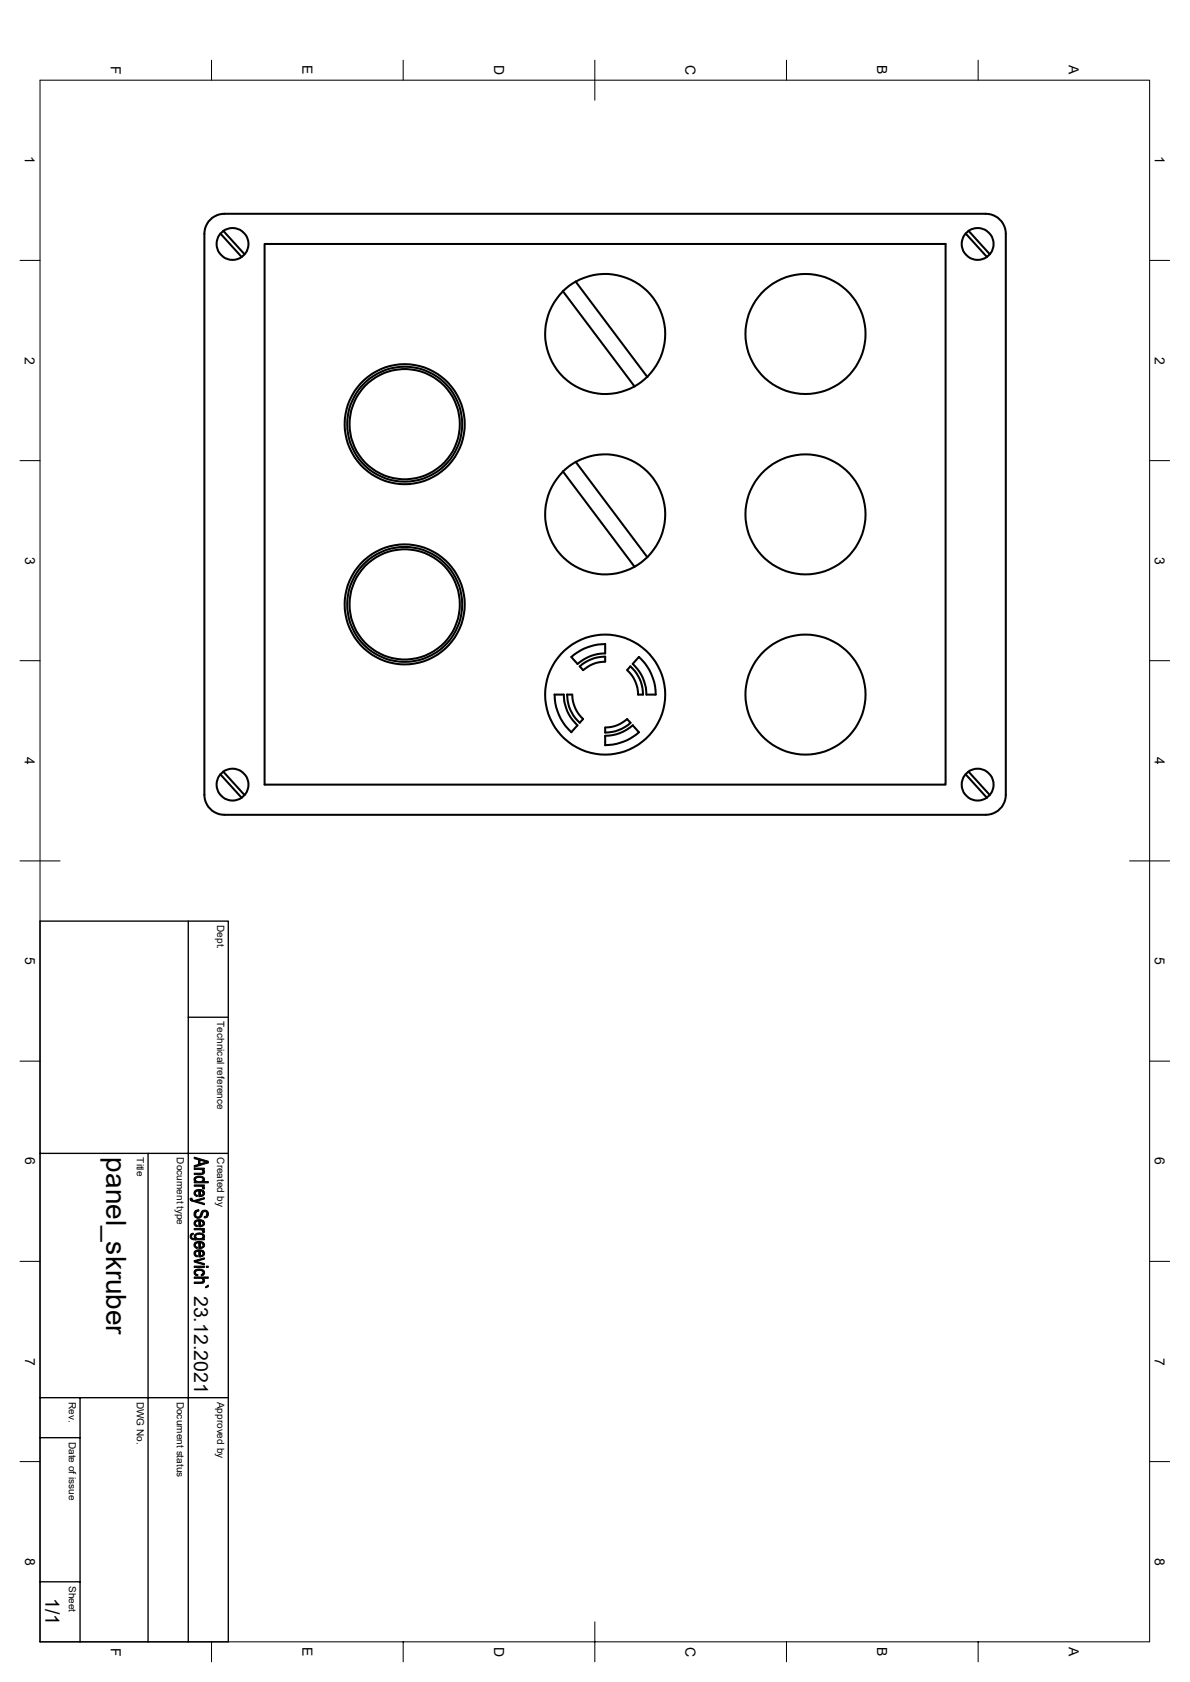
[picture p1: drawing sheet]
<svg xmlns="http://www.w3.org/2000/svg" width="297mm" height="420mm" viewBox="0 0 297 420" stroke-linecap="round" stroke-linejoin="round" font-family="sans-serif">
<g fill="none" stroke="#000" stroke-width=".51">
<path d="M53 54.4l1.7-.8 1.3-.2h190a5.1 5.1 0 0 1 5 5v140.1a5.1 5.1 0 0 1-5 5h-190a5.1 5.1 0 0 1-5-5v-140.1l.4-1.9 .6-1.2zM55 58.3l5.3 5.9M55.7 57.6l5.3 5.9M241 58.3l5.3 5.9M241.7 57.6l5.4 5.9M66 60.9h170v135h-170zM140.5 72.7l17.9 23.8a15 15 0 0 1-19.3-4.1 15 15 0 0 1 1.4-19.7zM143.7 70.3l-1.7 1.1-1.5 1.3M143.7 70.3l17.8 23.8M143.7 70.3a15 15 0 0 1 20.4 5.8 15 15 0 0 1-5.7 20.4M140.5 117.8a15 15 0 0 1 22.5 1.6 15 15 0 0 1-4.6 22.1M140.5 117.8l17.9 23.7a15 15 0 0 1-19.3-4 15 15 0 0 1 1.4-19.7z"/>
<path d="M143.7 115.3l17.8 23.8M138.4 173.4h2.3a10.4 10.4 0 0 0 3.4 7.7M138.4 173.4a12.8 12.8 0 0 0 4.2 9.4M141.5 173.4h1.3M141.6 173.4a9.3 9.3 0 0 0 3.1 7.1l.8-.9M142.6 164l1.5 1.8a10.4 10.4 0 0 1 6.9-2.6v-2.4a12.7 12.7 0 0 0-8.4 3.2M142.8 173.4a8.3 8.3 0 0 0 2.7 6.1M144.7 166.4l.8 .9M151 165.2v-1.2a9.5 9.5 0 0 0-6.3 2.4M151 165.2a8.2 8.2 0 0 0-5.5 2.1M156.5 179.6l.9 .9a9.5 9.5 0 0 1-6.4 2.4v-1.2M156.5 167.3a8.3 8.3 0 0 1 2.8 6.1h1.2"/>
<path d="M156.5 179.5a8.2 8.2 0 0 1-5.5 2.2M157.4 166.4l-.9 .9M157.4 166.4a9.3 9.3 0 0 1 3.1 7M159.5 164a12.8 12.8 0 0 1 4.2 9.4h-2.4a10.2 10.2 0 0 0-3.4-7.6zM55 193.3l5.3 5.9M55.7 192.7l5.3 5.8M144.1 181.1l-1.5 1.7M151 183.7a10.2 10.2 0 0 0 6.9-2.6l1.6 1.7a12.7 12.7 0 0 1-8.5 3.3zM241 193.3l5.3 5.9M241.7 192.7l5.4 5.8"/>
<circle cx="58" cy="60.9" r="4"/>
<circle cx="244" cy="60.9" r="4"/>
<circle cx="201" cy="83.4" r="15"/>
<circle cx="101" cy="105.9" r="14.3"/>
<circle cx="101" cy="105.9" r="13.8"/>
<circle cx="101" cy="105.9" r="15"/>
<circle cx="201" cy="128.5" r="15"/>
<circle cx="101" cy="150.9" r="14.3"/>
<circle cx="101" cy="150.9" r="13.8"/>
<circle cx="101" cy="150.9" r="15"/>
<circle cx="151.1" cy="173.5" r="15"/>
<circle cx="201" cy="173.5" r="15"/>
<circle cx="58" cy="195.9" r="4"/>
<circle cx="244" cy="195.9" r="4"/>
</g>
<g fill="none" stroke="#000" stroke-width=".25">
<path d="M52.8 15v5M100.6 15v5M148.5 15v10M196.3 15v5M244.1 15v5M10 20h276.9v390h-276.9zM5 65h5M286.9 65h5M5 115h5M286.9 115h5M5 165h5M286.9 165h5"/>
<path d="M5 215h10M281.9 215h10M5 265h5M286.9 265h5M5 315h5M286.9 315h5M5 365h5M286.9 365h5M52.8 410v5M100.6 410v5M148.5 405v10M196.3 410v5"/>
<path d="M244.1 410v5"/>
</g>
<path d="M10 230h47v180h-47zM47 230v180M47 254h10M10 288h47M37 288v122M10 359h10M10 349h47M20 349v61M10 395h10" fill="none" stroke="#000" stroke-width=".34"/>
<g fill="#000" stroke="#000" stroke-width=".25">
<path d="M47.5 299.2h.4l-.1 .7-.3-.2z" fill-rule="evenodd"/>
<path d="M48.7 294l.1 1.1a.64 .64 0 0 1-.1-1.1z" fill-rule="evenodd"/>
<path d="M48.6 297.4l.2-.1v.7l.5 .4-.1 .4a.88 .88 0 0 1-.6-1.4z" fill-rule="evenodd"/>
<path d="M50.6 292l.1 .5z" fill-rule="evenodd"/>
<path d="M48.8 297.3l.7-.3 .9 .1 .3 .2v.6l-.1-.3-.6-.2v1.4h-.4v-1.5l-.6 .2-.2 .4z" fill-rule="evenodd"/>
<path d="M48.5 291.7h2.5v.3h-.4v.3l-.6-.3h-1.5z" fill-rule="evenodd"/>
<path d="M48.5 295.9h2.5v.3h-.4v.4l-.5-.4h-1.6z" fill-rule="evenodd"/>
<path d="M48.5 299.8l2.5-.8v.4l-1.5 .4-.6 .1z" fill-rule="evenodd"/>
<path d="M48.5 292.9h1.9l.3-.2v-.7a.72 .72 0 0 1 .3 1 .72 .72 0 0 1-1 .3h-1.5z" fill-rule="evenodd"/>
<path d="M48.8 293.9l1-.2a.84 .84 0 0 1 1 .2 .84 .84 0 0 1 0 1.1l-.1-.5a1.19 1.19 0 0 0-1.9 0z" fill-rule="evenodd"/>
<path d="M50.6 296.2l.5 .3-.2 .4-.4-.1z" fill-rule="evenodd"/>
<path d="M50 297.4v1h.2l.5-.4v-.7a.87 .87 0 0 1 .3 1 .87 .87 0 0 1-1 .5z" fill-rule="evenodd"/>
<path d="M48.5 288.9l3.5 1v.5l-2.1-.7-.4 1v-1.1l-1-.3z" fill-rule="evenodd"/>
<path d="M48.5 291l1-.3 .4-1v.9l1.6-.4 .5 .2-3.5 1.1z" fill-rule="evenodd"/>
<path d="M48.8 294.7a1.21 1.21 0 0 0 1.9-.2v.5h1.3v.4h-3.5v-.3h.3z" fill-rule="evenodd"/>
<path d="M47.8 308l.5-.1-.1 .4-.3 .1-.1 .3z" fill-rule="evenodd"/>
<path d="M47.6 308.2l.2-.1v.6a.7 .7 0 0 0 1 .5l-.1 .4a.94 .94 0 0 1-1.1-.3 .94 .94 0 0 1 0-1.1z" fill-rule="evenodd"/>
<path d="M48.5 305l.3-.2v.8l.5 .4-.1 .3a.89 .89 0 0 1-.7-1.3z" fill-rule="evenodd"/>
<path d="M48.6 310.4l.2-.2v.8l.5 .4-.1 .3a.88 .88 0 0 1-.6-1.3z" fill-rule="evenodd"/>
<path d="M48.5 312.5l.3-.2v.9l.5 .3-.1 .4a.89 .89 0 0 1-.7-1.4z" fill-rule="evenodd"/>
<path d="M48.6 317.2l.2-.1v.9l.6 .3v.3a.84 .84 0 0 1-.9-.4 .84 .84 0 0 1 .1-1z" fill-rule="evenodd"/>
<path d="M48.8 302.3l.8-.3 .1 .4a.8 .8 0 0 0-.9 .8z" fill-rule="evenodd"/>
<path d="M48.8 304.8l.6-.3 1 .1 .3 .2v.6l-.2-.4-.5-.1v1.4h-.4v-1.4l-.6 .2-.2 .4z" fill-rule="evenodd"/>
<path d="M48.8 310.2l.7-.2 1 .1 .2 .1v.7l-.1-.3-.6-.3v1.4l-.4 .1v-1.5l-.5 .1-.3 .5z" fill-rule="evenodd"/>
<path d="M48.8 312.3l.5-.2h1l.4 .2v.7l-.2-.5-.5-.1v1.5h-.4v-1.5l-.6 .2-.2 .4z" fill-rule="evenodd"/>
<path d="M50.2 318.2l.5-.4v.6l-.5 .2z" fill-rule="evenodd"/>
<path d="M48.6 308.3l.8-.4h.8l.6 .2-.1 .6a1.1 1.1 0 0 0-1.9 0v.9v-.4l-.3-.4z" fill-rule="evenodd"/>
<path d="M48.5 316.1h2.5v.4h-2.5z" fill-rule="evenodd"/>
<path d="M47.9 299.3l.2 .4 2.9 .8v.3l-3.1-.9z" fill-rule="evenodd"/>
<path d="M48.5 306.7h2.5v.3h-.4v.4l-.4-.3h-1.7z" fill-rule="evenodd"/>
<path d="M48.8 308.7a1.13 1.13 0 0 0 1.9 .2v.4h.3v.3h-2.2z" fill-rule="evenodd"/>
<path d="M48.5 314.8l2.5 .7v.3l-2.5-.7z" fill-rule="evenodd"/>
<path d="M48.5 314.8l2.5-.7v.3l-1.6 .5z" fill-rule="evenodd"/>
<path d="M50 304.9l.1 1.1 .6-.4v-.8a.87 .87 0 0 1 .3 1.1 .87 .87 0 0 1-1 .4z" fill-rule="evenodd"/>
<path d="M50.6 307l.5 .4-.2 .4-.4-.1z" fill-rule="evenodd"/>
<path d="M50.8 308.1a.67 .67 0 0 1-.1 1.2z" fill-rule="evenodd"/>
<path d="M50 310.3v1.1h.2l.5-.4v-.8a.87 .87 0 0 1 .3 1.1 .87 .87 0 0 1-1 .4z" fill-rule="evenodd"/>
<path d="M50 312.4l.1 1.1 .6-.4v-.8a.87 .87 0 0 1 .3 1.1 .87 .87 0 0 1-1 .5z" fill-rule="evenodd"/>
<path d="M48.8 317.1l1.2-.2a.83 .83 0 0 1 1 .5 .83 .83 0 0 1-.3 1v-.6a1.23 1.23 0 0 0-1.9-.3v.3z" fill-rule="evenodd"/>
<path d="M48.5 320.1l2-.1 .2-.8a.71 .71 0 0 1 .3 .9 .71 .71 0 0 1-.9 .4h-1.6z" fill-rule="evenodd"/>
<path d="M51.6 303.1v.9l-.6 .1v-.3l.5-.3z" fill-rule="evenodd"/>
<path d="M51.5 316.1h.5v.4h-.5z" fill-rule="evenodd"/>
<path d="M48.5 318.9h3.5v.3h-1.3v.5l-.2-.3-.3-.2h-1.7z" fill-rule="evenodd"/>
<path d="M48.7 302.4l.1-.1v.9a.65 .65 0 0 0 .7 .7 .65 .65 0 0 0 .6-.8 1 1 0 0 1 1.5-.8 1 1 0 0 1 0 1.7v-.9a.56 .56 0 0 0-.6-.6 .56 .56 0 0 0-.5 .7 1.07 1.07 0 0 1-1.5 .9 1.07 1.07 0 0 1-.3-1.7z" fill-rule="evenodd"/>
<path d="M51.3 321.3l.7-.4v.4l-.7 .3z" fill-rule="evenodd"/>
</g>
<text font-size="7" x="26.5" y="289" transform="rotate(90 26.5 289)">panel_skruber</text>
<g font-size="4.9">
<text x="48.5" y="323.5" transform="rotate(90 48.5 323.5)">23.12.2021</text>
<text x="11.3" y="399.1" transform="rotate(90 11.3 399.1)">1/1</text>
</g>
<g font-size="3.5">
<text x="27.6" y="16.4" transform="rotate(90 27.6 16.4)">F</text>
<text x="75.5" y="16.3" transform="rotate(90 75.5 16.3)">E</text>
<text x="123.3" y="16.3" transform="rotate(90 123.3 16.3)">D</text>
<text x="171.1" y="16.3" transform="rotate(90 171.1 16.3)">C</text>
<text x="218.9" y="16.3" transform="rotate(90 218.9 16.3)">B</text>
<text x="266.8" y="16.3" transform="rotate(90 266.8 16.3)">A</text>
<text x="6.2" y="39" transform="rotate(90 6.2 39)">1</text>
<text x="288.2" y="39" transform="rotate(90 288.2 39)">1</text>
<text x="6.2" y="89" transform="rotate(90 6.2 89)">2</text>
<text x="288.2" y="89" transform="rotate(90 288.2 89)">2</text>
<text x="6.3" y="139" transform="rotate(90 6.3 139)">3</text>
<text x="288.2" y="139" transform="rotate(90 288.2 139)">3</text>
<text x="6.2" y="189" transform="rotate(90 6.2 189)">4</text>
<text x="288.2" y="189" transform="rotate(90 288.2 189)">4</text>
<text x="6.3" y="239" transform="rotate(90 6.3 239)">5</text>
<text x="288.2" y="239" transform="rotate(90 288.2 239)">5</text>
<text x="6.3" y="289" transform="rotate(90 6.3 289)">6</text>
<text x="288.2" y="289" transform="rotate(90 288.2 289)">6</text>
<text x="6.3" y="339" transform="rotate(90 6.3 339)">7</text>
<text x="288.2" y="339" transform="rotate(90 288.2 339)">7</text>
<text x="6.3" y="389" transform="rotate(90 6.3 389)">8</text>
<text x="288.2" y="389" transform="rotate(90 288.2 389)">8</text>
<text x="27.6" y="411.4" transform="rotate(90 27.6 411.4)">F</text>
<text x="75.5" y="411.3" transform="rotate(90 75.5 411.3)">E</text>
<text x="123.3" y="411.2" transform="rotate(90 123.3 411.2)">D</text>
<text x="171.1" y="411.2" transform="rotate(90 171.1 411.2)">C</text>
<text x="218.9" y="411.3" transform="rotate(90 218.9 411.3)">B</text>
<text x="266.8" y="411.3" transform="rotate(90 266.8 411.3)">A</text>
</g>
<g font-size="2.5">
<text x="54.2" y="231" transform="rotate(90 54.2 231)">Dept.</text>
<text x="54.2" y="255" transform="rotate(90 54.2 255)">Technical reference</text>
<text x="34.2" y="289" transform="rotate(90 34.2 289)">Title</text>
<text x="44.2" y="289" transform="rotate(90 44.2 289)">Document type</text>
<text x="54.2" y="289" transform="rotate(90 54.2 289)">Created by</text>
<text x="17.2" y="350" transform="rotate(90 17.2 350)">Rev.</text>
<text x="34.2" y="350" transform="rotate(90 34.2 350)">DWG No.</text>
<text x="44.2" y="350" transform="rotate(90 44.2 350)">Document status</text>
<text x="54.2" y="350" transform="rotate(90 54.2 350)">Approved by</text>
<text x="17.2" y="360" transform="rotate(90 17.2 360)">Date of issue</text>
<text x="17.2" y="396" transform="rotate(90 17.2 396)">Sheet</text>
</g>
</svg>
